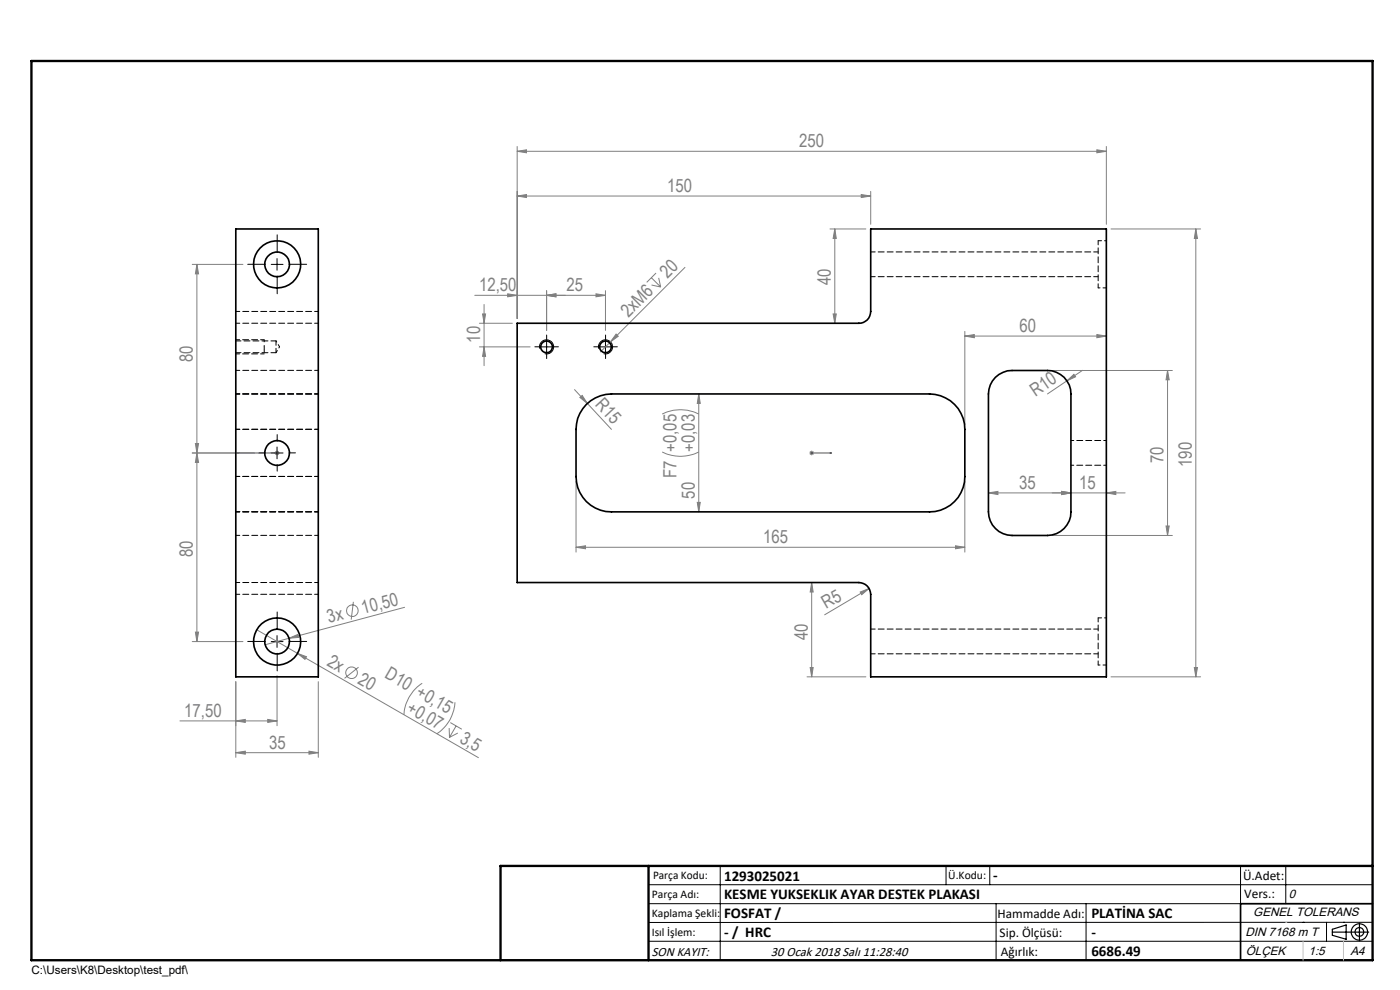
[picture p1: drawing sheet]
<svg xmlns="http://www.w3.org/2000/svg" width="297mm" height="210mm" viewBox="0 0 297 210" stroke-linecap="round" stroke-linejoin="round" font-family="sans-serif">
<g fill="none" stroke="#808080" stroke-width=".21">
<path d="M109.7 32.1l2-.3v.6zM109.7 31.1v36.5M109.7 32.1h125M232.7 31.8l2 .3-2 .3zM234.7 31.1v16.5M40.8 56.1h10.7M41.8 56.1l.3 2h-.6zM41.8 56.1v80M109.7 41.6l2-.3v.6zM109.7 41.6h75M138.2 58.9l2 2M139.2 57.9l-2 2"/>
<path d="M139.7 58.9l.5 2M145.3 56.7l-17.9 17.9M176.1 48.6h7.6M177.1 48.6l.3 2h-.7zM177.1 48.6v20M182.7 41.3l2 .3-2 .3zM184.7 40.6v7M235.7 48.6h19M253.7 48.6l.3 2h-.6zM253.7 48.6v95M100.7 62.6h27.7M101.7 73.6h10.8"/>
<path d="M101.7 68.6h7M102.4 66.6h.6l-.3 2zM102.7 64.6v13M102.7 73.6l.3 2h-.6zM107.7 62.3l2 .3-2 .4zM116 62.6l1.9-.3v.7zM116 61.7v8.4M126.4 62.3l2 .3-2 .4zM128.4 61.7v8.4M130.7 70.9l.5 .4-1.7 1.2zM138.2 60.5l2 .4M176.7 66.6h.7l-.3 2z"/>
<path d="M204.7 71.3l2-.3v.6zM204.7 70.3v19.8M204.7 71.3h30M223.2 78.6h25.5M229.7 78.6l-3.4 2.2M232.7 71l2 .3-2 .3zM247.7 78.6l.3 2h-.6zM247.7 78.6v35M40.8 96.1h13.1M41.5 94.1h.6l-.3 2zM41.8 96.1l.3 2h-.6zM58.3 96.1h1"/>
<path d="M58.4 95.7l.7 .7M58.8 95.6v1M59.1 95.7l-.7 .7M121.9 82.6l2.7 3M123 84.3l.5-.4 1.1 1.7zM124.6 85.6l5.1 5.5M140.5 95.9a8.6 8.6 0 0 0 7.7 0M140.5 87.8a8.6 8.6 0 0 1 7.7 0M148.2 83.6l.4 2h-.7zM148.2 83.6v25M171.7 96.1h1M171.8 95.7l.7 .7"/>
<path d="M172.2 95.6v1M172.5 95.7l-.7 .7M226.3 80.8l1.5-1.4 .4 .5zM226.3 80.8l-4.1 2.8M122.2 116.1l2-.3v.6zM122.2 102.1v15M122.2 116.1h82.5M147.9 106.6h.7l-.4 2zM202.7 115.8l2 .3-2 .3zM204.7 102.1v15M209.7 104.6l2-.4v.7zM209.7 104.6h29"/>
<path d="M223.2 113.6h25.5M225.2 104.2l2 .4-2 .3zM234.7 104.6l2-.4v.7zM247.4 111.6h.6l-.3 2zM40.8 136.1h10.7M41.5 134.1h.6l-.3 2zM54.5 133.6l47 27.1M61.3 135.4l1.9-.8 .1 .6zM61.3 135.4l-5 1.4M63.1 138.6l1.9 .7-.3 .6zM75 127.7l-.5 3.7M85.8 128.8l-24.5 6.6"/>
<path d="M172.2 123.6l.3 2h-.6zM172.2 123.6v20M182.5 125.6l1.9-.8-1.6 1.3zM184.4 124.8l-9.5 5.6M38.2 152.9h20.6M50 152.9l2-.3v.6zM50 159.7l2-.4v.7zM50 144.6v16M50 159.7h17.5M56.8 152.6l2 .3-2 .3zM58.8 143.3v10.6M65.5 159.3l2 .4-2 .3z"/>
<path d="M67.5 144.6v16M76.1 141.5l-3 2.4M89.6 144.9a8.5 8.5 0 0 0-3.9 6.8M95.3 154.4l.1 2M95.5 153.3l2.5 1.4M96.5 149a8.5 8.5 0 0 1-3.9 6.7M96.8 154l-1.4 2.4M97.1 155.5l-1.7 .9M171.2 143.6h12.5M171.9 141.6h.6l-.3 2zM235.7 143.6h19M253.4 141.6h.6l-.3 2z"/>
<circle cx="74.8" cy="129.5" r="1.23"/>
<circle cx="74.6" cy="142.7" r="1.22"/>
</g>
<g fill="none" stroke="#000" stroke-width=".21">
<path d="M57.5 56.1h2.5M58.8 54.8v2.5M114.5 74a1.5 1.5 0 0 1 1.3-1.9 1.5 1.5 0 0 1 1.7 1.6 1.5 1.5 0 0 1-1.9 1.3M114.7 73.6h2.5M116 72.3v2.5M127 74a1.5 1.5 0 0 1 1.3-1.9 1.5 1.5 0 0 1 1.6 1.6 1.5 1.5 0 0 1-1.8 1.3M127.2 73.6h2.5M128.4 72.3v2.5M57.5 96.1h2.5M58.8 94.8v2.5M57.5 136.1h2.5M58.8 134.8v2.5"/>
<path d="M137.6 187.7h153.6M137.6 191.7h153.6M137.6 199.7h153.6M152.8 183.7v20M200.7 183.7v4M210 183.7v4M211.3 191.7v12M230.4 191.7v12M263.2 183.7v20M272.8 183.7v8M276.4 195.6h.1M281.4 195.6v4.1"/>
<path d="M285 195.6h.1M291.2 195.6l-153.6 .1"/>
</g>
<path d="M56.1 74.1v1" fill="none" stroke="#000" stroke-width=".21" stroke-dasharray="1.3 .6" stroke-dashoffset=".5" stroke-linecap="butt"/>
<path d="M56.1 72.1v1.5" fill="none" stroke="#000" stroke-width=".21" stroke-dasharray="1.3 .6" stroke-dashoffset=".8" stroke-linecap="butt"/>
<g fill="none" stroke="#000" stroke-width=".25">
<path d="M282.6 197.7h7.8M282.6 197.1l3-.9v3l-3-.8zM288.4 195.8v3.8M106.2 203.7h185"/>
<circle cx="288.4" cy="197.7" r="1.74"/>
<circle cx="288.4" cy="197.7" r=".93"/>
</g>
<path d="M50.3 96.1h.4h-.4M50.3 96.1h8.5M58.7 96.1h.2zM58.8 96.1h.1M172.1 96.1h.2zM172.2 96.1h.1M172.2 96.1h4.2M176.4 96.1h-.4h.4" fill="none" stroke="#00f" stroke-width=".21"/>
<g fill="none" stroke="#000" stroke-width=".21" stroke-dasharray="15.2 1.3 1.3 1.3">
<path d="M56.3 56.1h-3.7M58.8 53.6v-3.8M58.8 58.6v3.7M61.3 56.1h3.8M114.7 73.6h-1.2M116 72.3v-1.2M116 74.8v1.3M117.2 73.6h1.3M127.2 73.6h-1.2M128.5 72.3v-1.2M128.5 74.8v1.3M129.7 73.6h1.3"/>
<path d="M56.3 96.1h-1.4M58.8 93.6v-1.4M58.8 98.6v1.3M61.3 96.1h1.4M56.3 136.1h-3.7M58.8 133.6v-3.8M58.8 138.6v3.7M61.3 136.1h3.8"/>
</g>
<path d="M50.1 75.1h6M56.1 72.1h-6" fill="none" stroke="#000" stroke-width=".21" stroke-dasharray="1.3 .6" stroke-dashoffset=".5"/>
<path d="M56.1 73.6v.5" fill="none" stroke="#000" stroke-width=".21" stroke-dasharray="1.3 .6"/>
<path d="M291.2 191.7h-28v12" fill="none" stroke="#000" stroke-width=".35"/>
<path d="M6.7 12.9h284.5v190.8h-284.5zM137.6 183.7v20M291.2 183.7h-185v20" fill="none" stroke="#000" stroke-width=".5"/>
<path d="M276.4 199.7v4M285 199.7v4" fill="none" stroke="#c0c0c0" stroke-width=".21"/>
<path d="M272.8 195.6h.1" fill="none" stroke="#c0c0c0" stroke-width=".25"/>
<g fill="#00f">
<path d="M176 96.1h.4zM172.1 96.1h.2z"/>
<path d="M58.7 96.1h.2zM50.3 96.1h.4z"/>
</g>
<g fill="#808080">
<path d="M123 84.3l.5-.4 1.1 1.7z"/>
<path d="M61.3 135.4l1.9-.8 .1 .6z"/>
<path d="M182.5 125.6l1.9-.8-1.6 1.3z"/>
<path d="M226.3 80.8l1.5-1.4 .4 .5z"/>
<path d="M130.7 70.9l.5 .4-1.7 1.2z"/>
<path d="M63.1 138.6l1.9 .7-.3 .6z"/>
<path d="M232.7 31.8l2 .3-2 .3zM109.7 32.1l2-.3v.6zM225.2 104.2l2 .4-2 .3zM209.7 104.6l2-.4v.7zM232.7 71l2 .3-2 .3zM204.7 71.3l2-.3v.6zM202.7 115.8l2 .3-2 .3zM122.2 116.1l2-.3v.6zM182.7 41.3l2 .3-2 .3zM109.7 41.6l2-.3v.6zM126.4 62.3l2 .3-2 .4zM116 62.6l1.9-.3v.7zM56.8 152.6l2 .3-2 .3zM50 152.9l2-.3v.6z"/>
<path d="M107.7 62.3l2 .3-2 .4zM116 62.6l1.9-.3v.7zM50 159.7l2-.4v.7zM65.5 159.3l2 .4-2 .3z"/>
<path d="M253.4 141.6h.6l-.3 2zM253.7 48.6l.3 2h-.6zM171.9 141.6h.6l-.3 2zM172.2 123.6l.3 2h-.6zM41.5 94.1h.6l-.3 2zM41.8 56.1l.3 2h-.6z"/>
<path d="M176.7 66.6h.7l-.3 2zM177.1 48.6l.3 2h-.7zM102.7 73.6l.3 2h-.6zM102.4 66.6h.6l-.3 2z"/>
<path d="M148.2 83.6l.4 2h-.7zM147.9 106.6h.7l-.4 2zM247.7 78.6l.3 2h-.6zM247.4 111.6h.6l-.3 2zM41.8 96.1l.3 2h-.6zM41.5 134.1h.6l-.3 2z"/>
<path d="M225.2 104.2l2 .4-2 .3zM234.7 104.6l2-.4v.7z"/>
</g>
<g fill="none" stroke="#000" stroke-width=".35">
<path d="M50 48.6h17.5v95h-17.5zM109.7 68.6h72.5a2.47 2.47 0 0 0 2.5-2.5v-17.5h50v95h-50v-17.5a2.53 2.53 0 0 0-2.5-2.5h-72.5zM124.4 85.8a7.7 7.7 0 0 1 5.3-2.2h67.5a7.5 7.5 0 0 1 7.5 7.5v10a7.5 7.5 0 0 1-7.5 7.5h-67.5a7.5 7.5 0 0 1-7.5-7.5v-10a7.3 7.3 0 0 1 2.2-5.3zM211.2 80a5.2 5.2 0 0 1 3.5-1.4h7.5a4.9 4.9 0 0 1 5 5v25a5 5 0 0 1-5 5h-7.5a5.1 5.1 0 0 1-5-5v-25a5 5 0 0 1 1.5-3.6z"/>
<circle cx="58.8" cy="56.1" r="2.62"/>
<circle cx="58.8" cy="56.1" r="5"/>
<circle cx="116" cy="73.6" r="1.25"/>
<circle cx="128.5" cy="73.6" r="1.24"/>
<circle cx="58.8" cy="96.1" r="2.63"/>
<circle cx="58.8" cy="136.1" r="2.63"/>
<circle cx="58.8" cy="136.1" r="5"/>
</g>
<path d="M233 51.1v10M233 131.1v10" fill="none" stroke="#000" stroke-width=".21" stroke-dasharray="1.3 .6" stroke-dashoffset=".4"/>
<path d="M234.7 51.1h-1.7M233 61.1h1.7M234.7 131.1h-1.7M233 141.1h1.7" fill="none" stroke="#000" stroke-width=".21" stroke-dasharray="1.3 .6" stroke-dashoffset=".9"/>
<path d="M184.7 58.7h48.3M233 53.4h-48.3M58.6 74.8v-2.5M184.7 138.7h48.3M233 133.4h-48.3" fill="none" stroke="#000" stroke-width=".21" stroke-dasharray="1.3 .6" stroke-dashoffset=".3"/>
<path d="M58.6 74.8l.7-1.2M59.3 73.6l-.7-1.3M227.2 98.7h7.5M234.7 93.4h-7.5" fill="none" stroke="#000" stroke-width=".21" stroke-dasharray="1.3 .6" stroke-dashoffset=".7"/>
<path d="M50.1 68.6h17.5M67.6 78.6h-17.5M67.6 66.1h-17.5M67.6 83.6h-17.5M67.6 91.1h-17.5M67.6 113.6h-17.5M67.6 108.6h-17.5M67.6 101.1h-17.5M50.1 126.1h17.5M67.6 123.6h-17.5" fill="none" stroke="#000" stroke-width=".21" stroke-dasharray="1.3 .6" stroke-dashoffset=".5"/>
<path d="M50.1 74.8h8.5M58.6 72.3h-8.5" fill="none" stroke="#000" stroke-width=".21" stroke-dasharray="1.3 .6" stroke-dashoffset=".2"/>
<g font-size="3.9" fill="#808080">
<text x="169.6" y="31.2">250</text>
<text x="141.5" y="40.7">150</text>
<text x="141.6" y="59.2" transform="rotate(-45 141.6 59.2)">20</text>
<text x="101.6" y="61.7">12,50</text>
<text x="120.2" y="61.7">25</text>
<text x="176.2" y="60.5" transform="rotate(-90 176.2 60.5)">40</text>
<text x="133.3" y="67.5" transform="rotate(-45 133.3 67.5)">2xM6</text>
<text x="216.3" y="70.4">60</text>
<text x="40.9" y="76.8" transform="rotate(-90 40.9 76.8)">80</text>
<text x="101.8" y="72.7" transform="rotate(-90 101.8 72.7)">10</text>
<text x="126.1" y="85.9" transform="rotate(47 126.1 85.9)">R15</text>
<text x="219.7" y="84.2" transform="rotate(-34 219.7 84.2)">R10</text>
<text x="147.4" y="95.9" transform="rotate(-90 147.4 95.9)">+0,03</text>
<text x="143.5" y="101.4" transform="rotate(-90 143.5 101.4)">F7 +0,05</text>
<text x="246.8" y="98.2" transform="rotate(-90 246.8 98.2)">70</text>
<text x="252.8" y="99.1" transform="rotate(-90 252.8 99.1)">190</text>
<text x="147.4" y="105.8" transform="rotate(-90 147.4 105.8)">50</text>
<text x="216.2" y="103.7">35</text>
<text x="228.9" y="103.7">15</text>
<text x="40.9" y="118.1" transform="rotate(-90 40.9 118.1)">80</text>
<text x="161.9" y="115.2">165</text>
<text x="77.1" y="130.3" transform="rotate(-15 77.1 130.3)">10,50</text>
<text x="175.3" y="129.2" transform="rotate(-30 175.3 129.2)">R5</text>
<text x="69.8" y="132.2" transform="rotate(-15 69.8 132.2)">3x</text>
<text x="171.3" y="135.8" transform="rotate(-90 171.3 135.8)">40</text>
<text x="69.2" y="141.1" transform="rotate(30 69.2 141.1)">2x</text>
<text x="81.5" y="143.7" transform="rotate(30 81.5 143.7)">D10 +0,15</text>
<text x="75.7" y="144.9" transform="rotate(30 75.7 144.9)">20</text>
<text x="39.1" y="152">17,50</text>
<text x="86.1" y="150.9" transform="rotate(30 86.1 150.9)">+0,07</text>
<text x="57.1" y="158.8">35</text>
<text x="97.3" y="157.3" transform="rotate(30 97.3 157.3)">3,5</text>
</g>
<g font-size="3.2">
<text x="153.6" y="186.8">1293025021</text>
<text x="153.6" y="190.8">KESME YUKSEKLIK AYAR DESTEK PLAKASI</text>
<text x="210.7" y="186.6">-</text>
<text x="153.6" y="194.8">FOSFAT /</text>
<text x="231.5" y="194.8">PLATİNA SAC</text>
<text x="153.6" y="198.8">- / HRC</text>
<text x="231.5" y="198.7">-</text>
<text x="231.5" y="202.8">6686.49</text>
</g>
<g font-size="2.8">
<text x="263.7" y="186.7">Ü.Adet:</text>
<text x="263.9" y="190.5">Vers.:</text>
<text x="211.6" y="194.8">Hammadde Adı:</text>
<text x="138.3" y="202.8">SON KAYIT:</text>
<text x="163.6" y="202.8">30 Ocak 2018 Salı 11:28:40</text>
<text x="212.1" y="198.7">Sip. Ölçüsü:</text>
<text x="212.3" y="202.7">Ağırlık:</text>
</g>
<g font-size="2.6">
<text x="273.4" y="190.4">0</text>
<text x="265.9" y="194.4">GENEL TOLERANS</text>
<text x="264.2" y="198.5">DIN 7168 m T</text>
<text x="264.3" y="202.6">ÖLÇEK</text>
<text x="277.6" y="202.6">1:5</text>
<text x="286.5" y="202.6">A4</text>
</g>
<g font-size="2.5">
<text x="138.3" y="190.5">Parça Adı:</text>
<text x="138.5" y="186.5">Parça Kodu:</text>
<text x="201.2" y="186.5">Ü.Kodu:</text>
<text x="138.3" y="194.5">Kaplama Şekli:</text>
<text x="138.3" y="198.6">Isıl İşlem:</text>
<text x="6.7" y="206.7">C:\Users\K8\Desktop\test_pdf\</text>
</g>
</svg>
